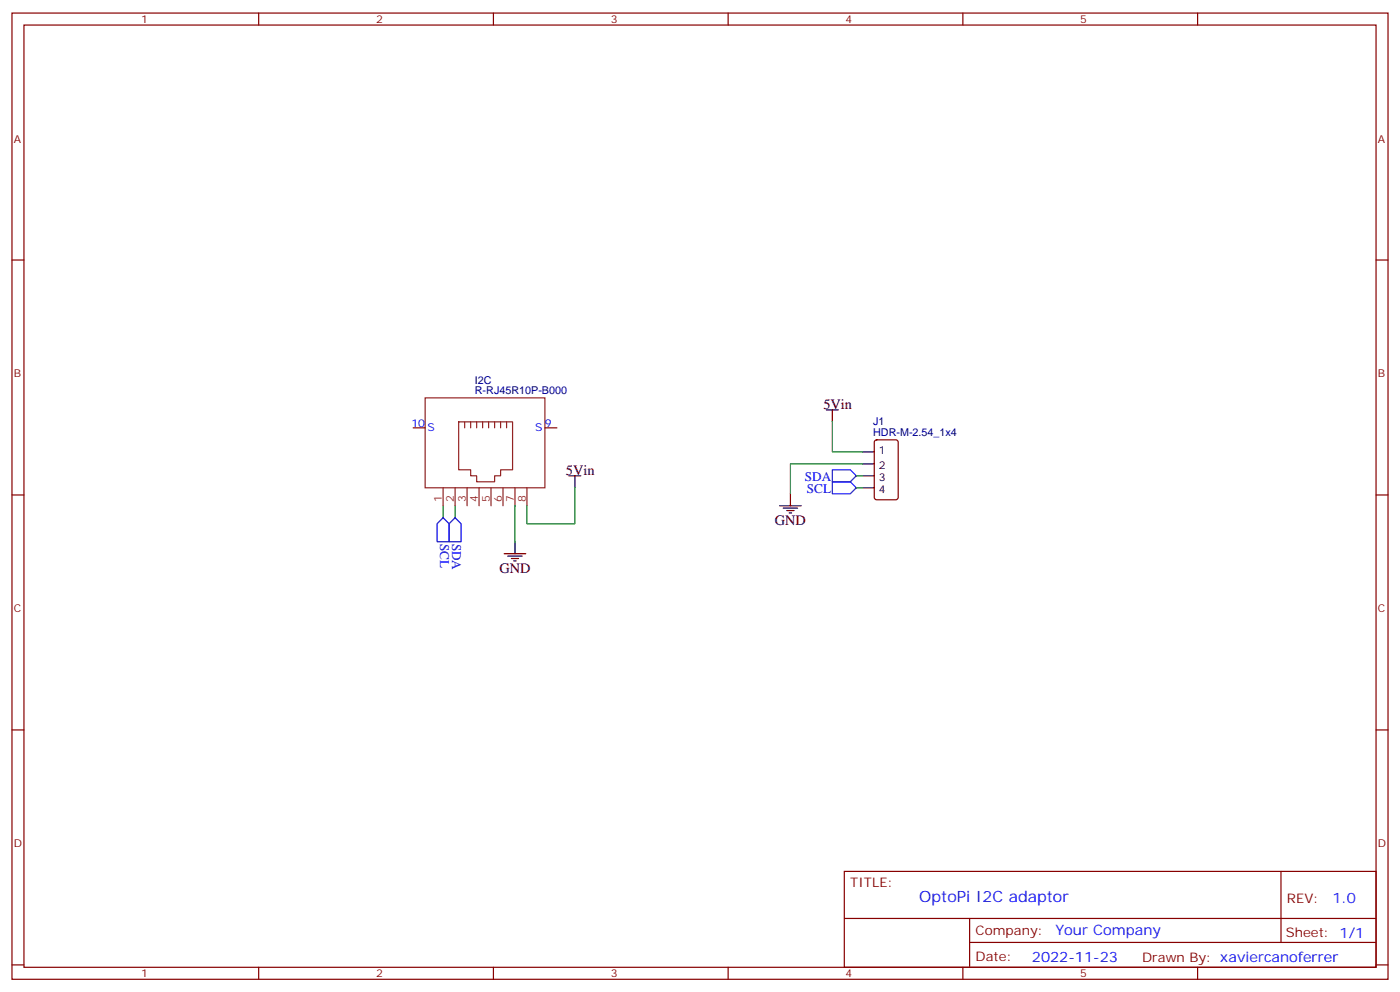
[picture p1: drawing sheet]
<svg xmlns="http://www.w3.org/2000/svg" width="412mm" height="292mm" viewBox="0 0 412 292" stroke-linecap="round" stroke-linejoin="round" font-family="sans-serif">
<g fill="none" stroke="#870000" stroke-width=".35">
<path d="M3.5 3.8h405.4v284.4h-405.4zM7.1 7.4h398.2v277.3h-398.2zM76.2 3.8v3.6M145.3 3.8v3.6M214.5 3.8v3.6M283.6 3.8v3.6M352.8 3.8v3.6M3.5 76.5h3.6M405.3 76.5h3.6M121.7 125.9h3.5M160.5 125.9h3.5M257.8 129.6l.4-.2h5.7l.6 .5 .1 16.5-.5 .6-5.9 .1-.6-.5-.1-16.5z"/>
<path d="M3.5 145.7h3.6M405.3 145.7h3.6M3.5 214.8h3.6M405.3 214.8h3.6M248.7 256.4h156.6v28.3h-156.6zM377.3 256.5v20.8M248.7 270.3h156.5M285.6 277.3h119.6M285.6 270.3v14.1M3.5 284h3.6M76.2 284.7v3.5M145.3 284.7v3.5"/>
<path d="M214.5 284.7v3.5M283.6 284.7v3.5M352.8 284.7v3.5M405.3 284h3.6"/>
</g>
<path d="M245.2 124.1v8.9h8.8M254 136.5h-21.2v8.8M130.5 148.8v3.6M134.1 148.8v3.6M151.7 148.8v10.6M169.3 143.5v10.6h-14.1v-5.3M252.2 143.5h1.8M252.2 140h1.8" fill="none" stroke="#008700" stroke-width=".35"/>
<path d="M245.2 138.3h5.3l1.7 1.7-1.7 1.8h-5.3zM130.5 152.4l1.8 1.7v5.3h-3.5v-5.3zM134.1 152.4l1.7 1.7v5.3h-3.5v-5.3zM245.2 141.8h5.3l1.7 1.7-1.7 1.8h-5.3z" fill="none" stroke="#00f" stroke-width=".35"/>
<g fill="none" stroke="#8c2424" stroke-width=".35">
<path d="M125.2 117.1h35.3v26.4h-35.3zM135.1 124.1h15.9v14.2h-3.5v1.7h-1.8v1.8h-5.3v-1.8h-1.8v-1.7h-3.5zM136.9 124.1v1.8M138.6 124.1v1.8M140.4 124.1v1.8M142.2 124.1v1.8M143.9 124.1v1.8M145.7 124.1v1.8M147.5 124.1v1.8M149.2 124.1v1.8M130.5 143.5v5.3M134.1 143.5v5.3"/>
<path d="M137.6 143.5v5.3M141.1 143.5v5.3M144.6 143.5v5.3M148.2 143.5v5.3M151.7 143.5v5.3M155.2 143.5v5.3"/>
</g>
<g fill="none" stroke="#000" stroke-width=".35">
<path d="M243.4 120.6h3.5M245.2 120.6v3.5M254 133h3.5M254 136.5h3.5M151.7 159.4v3.5M167.6 140h3.5M169.3 140v3.5M229.7 148.8h6.3M230.7 149.5h4.2M231.8 150.2h2.1M232.5 151h.7M232.8 145.3v3.5"/>
<path d="M254 140h3.5M254 143.5h3.5M148.5 162.9h6.4M149.6 163.7h4.2M150.6 164.4h2.2M151.3 165.1h.7"/>
</g>
<text font-size="4.6" fill="#00f" x="270.8" y="265.5">OptoPi I2C adaptor</text>
<g font-size="4.2">
<text x="242.6" y="120.3">5Vin</text>
<text x="166.7" y="139.7">5Vin</text>
<text x="228.2" y="154.5">GND</text>
<text x="147.1" y="168.6">GND</text>
</g>
<g font-size="4.2" fill="#00f">
<text x="392.5" y="265.7">1.0</text>
<text x="310.9" y="275.3">Your Company</text>
<text x="304" y="283.1">2022-11-23</text>
</g>
<g font-size="3.9" fill="#00f">
<text x="237.1" y="141.7">SDA</text>
<text x="237.7" y="145.2">SCL</text>
<text x="129.7" y="160" transform="rotate(90 129.7 160)">SCL</text>
<text x="133.2" y="160" transform="rotate(90 133.2 160)">SDA</text>
</g>
<g font-size="3.9" fill="#800">
<text x="250.5" y="261">TITLE:</text>
<text x="379.1" y="265.7">REV:</text>
<text x="287.4" y="275.2">Company:</text>
<text x="378.7" y="275.8">Sheet: 1/1</text>
<text x="287.4" y="282.9">Date:</text>
<text x="336.4" y="283">Drawn By: xaviercanoferrer</text>
</g>
<g font-size="3.2" fill="#800">
<text x="41.6" y="6.8">1</text>
<text x="110.8" y="6.8">2</text>
<text x="179.9" y="6.8">3</text>
<text x="249.1" y="6.8">4</text>
<text x="318.2" y="6.8">5</text>
<text x="4.1" y="41.9">A</text>
<text x="405.9" y="41.9">A</text>
<text x="4.1" y="111.1">B</text>
<text x="405.9" y="111.1">B</text>
<text x="4.1" y="180.2">C</text>
<text x="405.9" y="180.2">C</text>
<text x="4.1" y="249.4">D</text>
<text x="405.9" y="249.4">D</text>
<text x="41.6" y="287.7">1</text>
<text x="110.8" y="287.7">2</text>
<text x="179.9" y="287.7">3</text>
<text x="249.1" y="287.7">4</text>
<text x="318.2" y="287.7">5</text>
</g>
<g font-size="3.2" fill="#000080">
<text x="139.9" y="113">I2C</text>
<text x="139.9" y="116">R-RJ45R10P-B000</text>
<text x="257.2" y="125.2">J1</text>
<text x="257.2" y="128.4">HDR-M-2.54_1x4</text>
</g>
<g font-size="3.2" fill="#00f">
<text x="121.2" y="125.6">10</text>
<text x="160.5" y="125.6">9</text>
<text x="125.9" y="127">S</text>
<text x="157.6" y="127">S</text>
</g>
<g font-size="3.2">
<text x="258.8" y="133.7">1</text>
<text x="258.8" y="137.9">2</text>
<text x="258.8" y="141.4">3</text>
<text x="258.8" y="145">4</text>
</g>
<g font-size="3.2" fill="#8d2323">
<text x="130.2" y="147.7" transform="rotate(-90 130.2 147.7)">1</text>
<text x="133.7" y="147.7" transform="rotate(-90 133.7 147.7)">2</text>
<text x="137.2" y="147.7" transform="rotate(-90 137.2 147.7)">3</text>
<text x="140.8" y="147.7" transform="rotate(-90 140.8 147.7)">4</text>
<text x="144.3" y="147.7" transform="rotate(-90 144.3 147.7)">5</text>
<text x="147.8" y="147.7" transform="rotate(-90 147.8 147.7)">6</text>
<text x="151.3" y="147.7" transform="rotate(-90 151.3 147.7)">7</text>
<text x="154.9" y="147.7" transform="rotate(-90 154.9 147.7)">8</text>
</g>
</svg>
